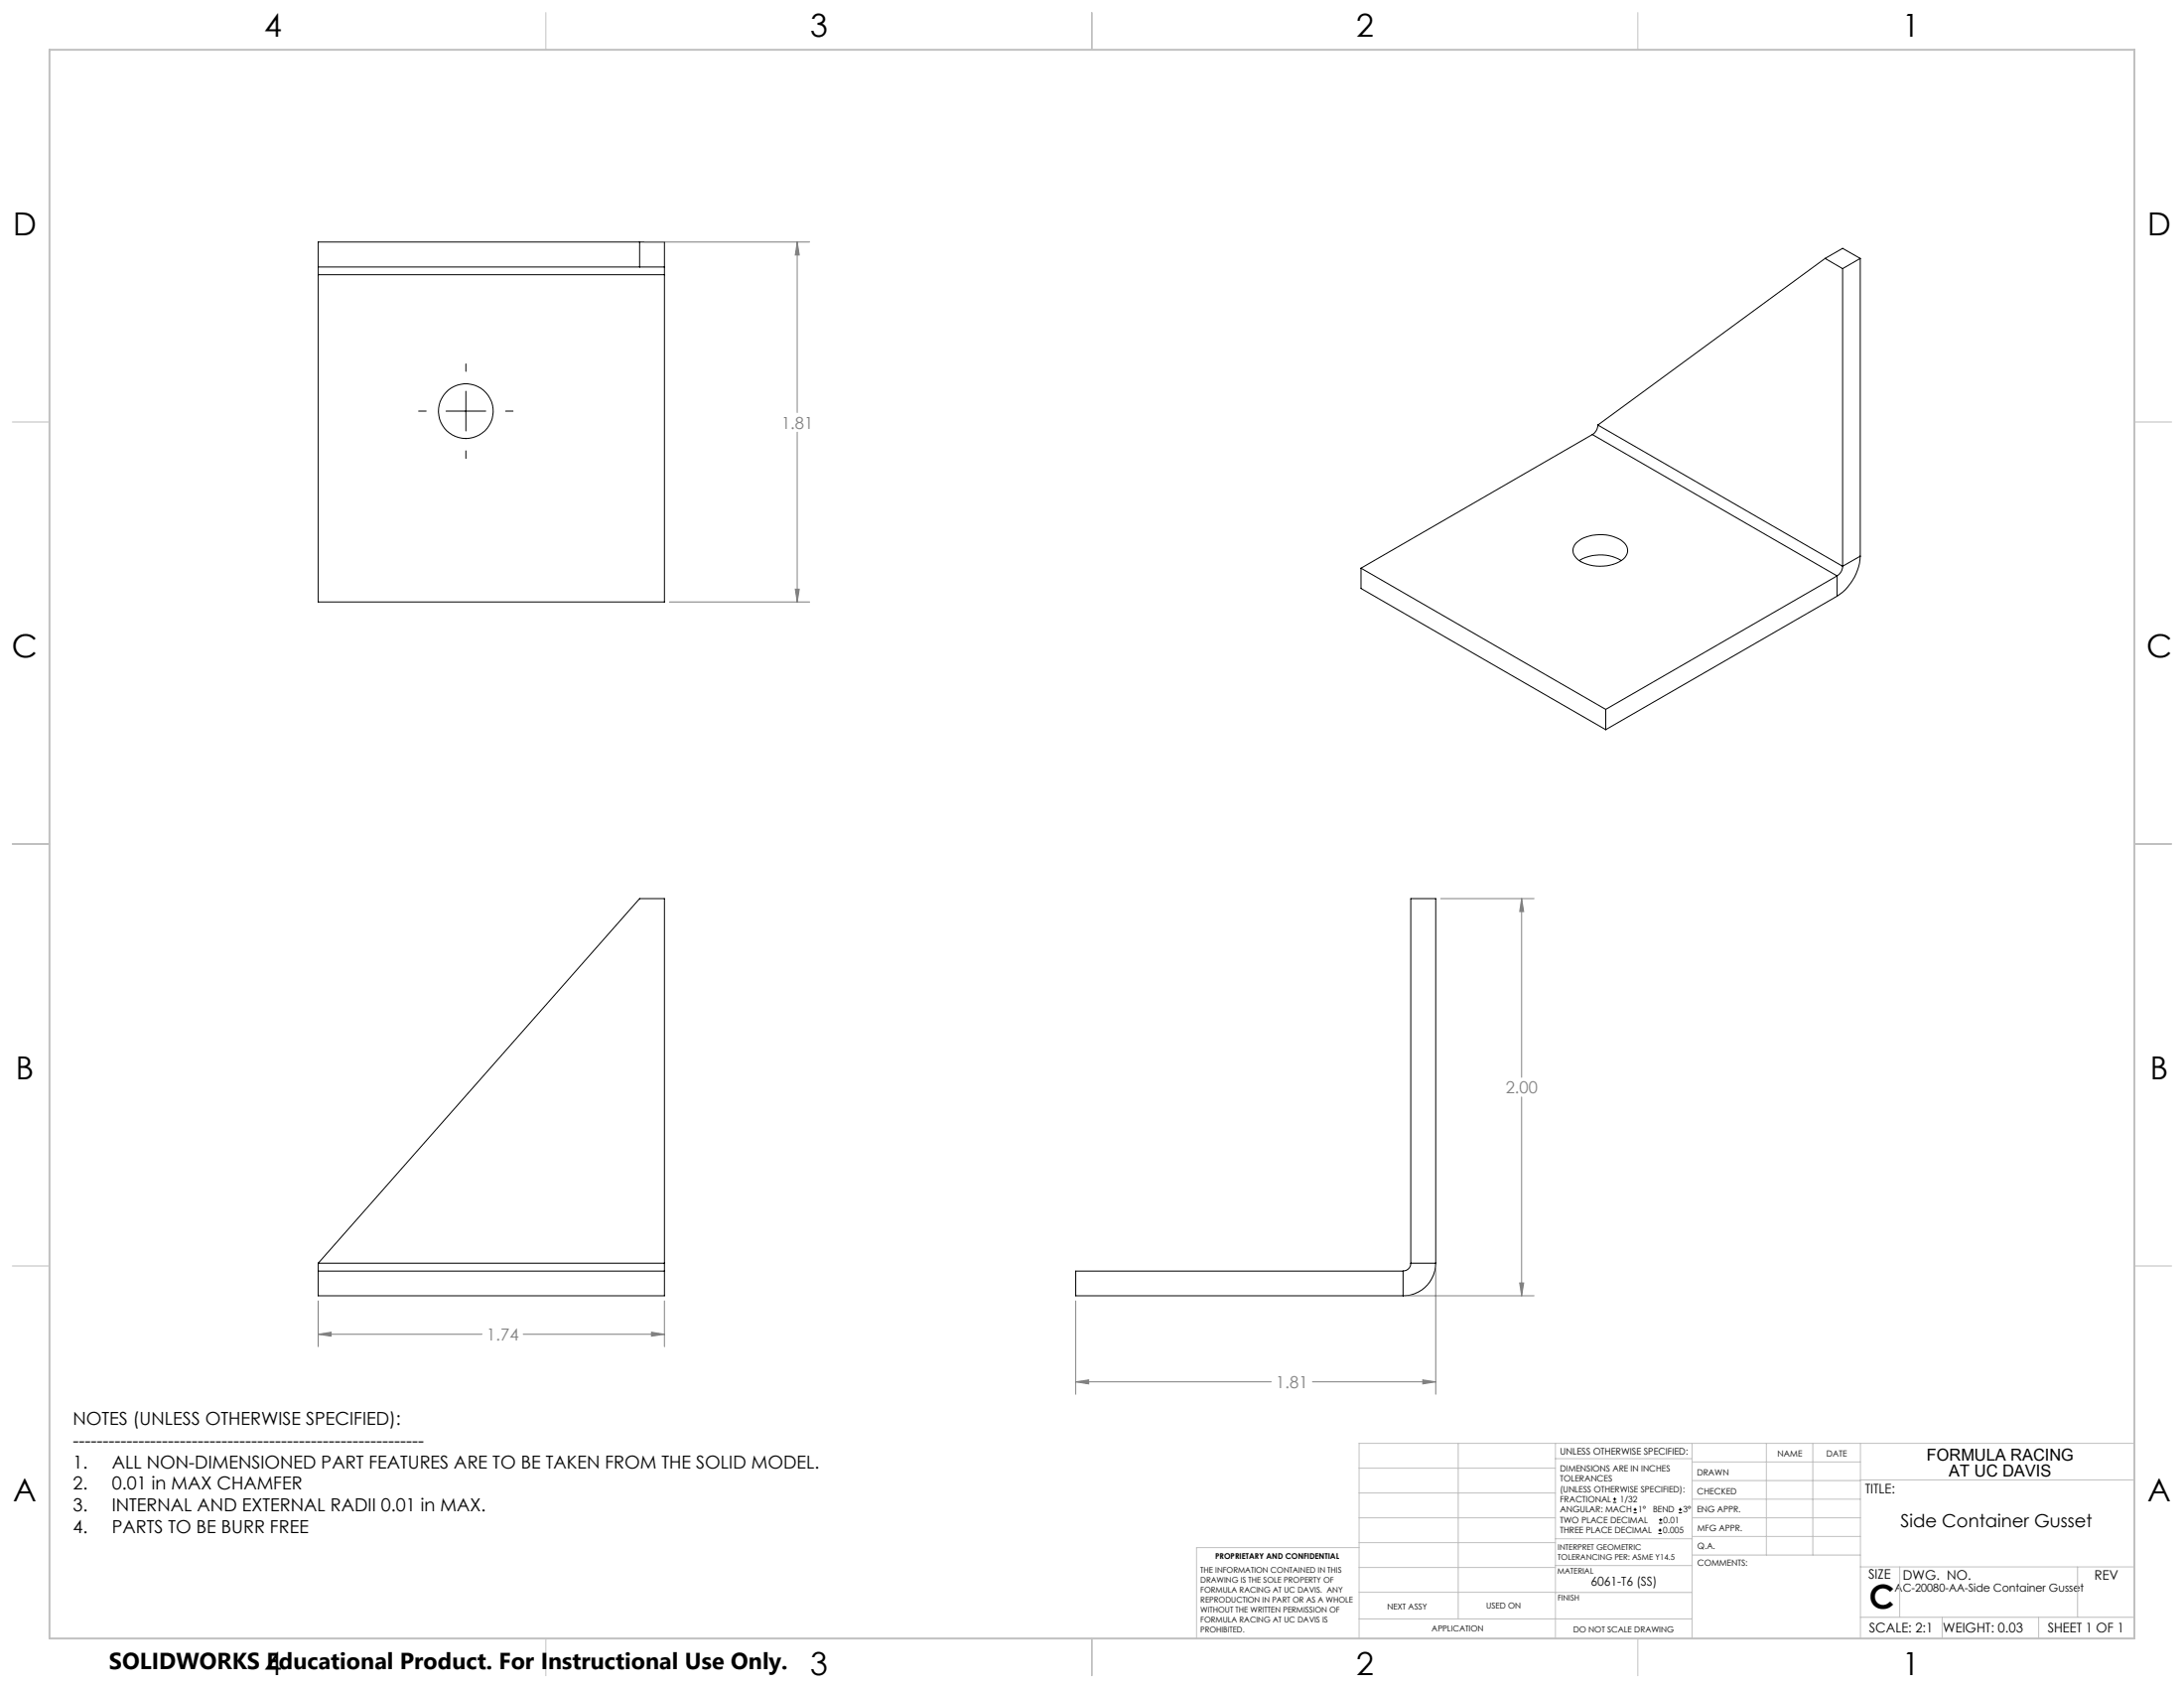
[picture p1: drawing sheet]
<svg xmlns="http://www.w3.org/2000/svg" width="559mm" height="432mm" viewBox="0 0 559 432" stroke-linecap="round" stroke-linejoin="round" font-family="sans-serif">
<g fill="none" stroke="#000" stroke-width=".25">
<path d="M81.4 68.3v2M81.4 68.3v-6.4h88.6v6.4M81.4 70.3v83.7h88.6v-83.7M81.4 68.3h88.6M81.4 70.3h88.6M163.7 61.9v6.4M170 68.3v2M467 66.1l4.5 2.6M467 66.1l-58.2 42.6M467 66.1l4.5-2.6 4.5 2.6M471.5 68.7v76.2M476 66.1l-4.5 2.6"/>
<path d="M476 66.1v76.2M119.2 93.1v1.9M107.1 105.2h1.9M114.1 105.2h10.2M119.2 100.1v10.1M119.2 115.3v2M129.4 105.2h1.9M407.4 111.2l-59.2 34.1M407.4 111.2l62.6 36.1M408.8 108.7a2.97 2.97 0 0 1-1.4 2.5M408.8 108.7l62.7 36.2M403.3 138.9a10 10 0 0 1 12.4 .1 2.95 2.95 0 0 1-1.5 4.8 10.3 10.3 0 0 1-10.8-1 2.62 2.62 0 0 1-.1-3.9z"/>
<path d="M348.2 145.3v5.2l62.6 36.2M348.2 145.3l62.6 36.2M404.1 143.4a10.7 10.7 0 0 1 10.7 0M470 147.3l-59.2 34.2M470 152.5l-59.2 34.2M470 147.3v5.2M471.5 144.9a2.97 2.97 0 0 1-1.5 2.4M476 142.3a13 13 0 0 1-6 10.2M476 142.3l-4.5 2.6M410.8 181.5v5.2M81.4 323.1v2.1M81.4 325.2v6.3h88.6v-6.3"/>
<path d="M81.4 325.2h88.6M81.4 323.1l82.3-93.2h6.3v93.2M81.4 323.1h88.6M170 323.1v2.1M359 325.2h-83.8v6.3h83.8M359 325.2v6.3M361 323.1a1.99 1.99 0 0 1-2 2.1M361 323.1h6.3M361 323.1v-93.2h6.3v93.2M367.3 323.1a8.3 8.3 0 0 1-8.3 8.4M412.7 384.3h.9M412.7 383.5h.9"/>
<path d="M413.1 383.1v.8M418 387h.8M418 386.2h.8M418.4 385.7v.9M424.3 392.3h.9M424.3 391.4h.9M424.5 389.6h.8M424.5 388.8h.8M424.7 391v.9M424.9 388.4v.8M429.5 387h.9M429.5 386.2h.9"/>
<path d="M429.9 385.7v.9"/>
<circle cx="119.2" cy="105.2" r="7"/>
</g>
<g fill="none" stroke="#808080" stroke-width=".25">
<path d="M164.9 61.9h42.3M204 61.9l.5 3.3h-1zM204 61.9v43.6M204 110.6v43.4M171.3 154h35.9M203.5 150.7h1l-.5 3.3zM368.6 229.9h23.9M389.3 229.9l.6 3.3h-1.1zM389.3 229.9v45.7M389.3 280.6v50.9M81.4 332.8v11.7M170 332.8v11.7"/>
<path d="M275.2 332.8v23.9M360.3 331.5h32.2M367.3 324.4v32.3M388.8 328.2h1.1l-.6 3.3zM81.4 341.3l3.3-.5v1zM81.4 341.3h41.9M133.9 341.3h36.1M166.7 340.8l3.3 .5-3.3 .5zM275.2 353.5l3.4-.5v1zM275.2 353.5h50.1M335.8 353.5h31.5M364 353l3.3 .5-3.3 .5z"/>
</g>
<g fill="none" stroke="#c0c0c0" stroke-width=".25">
<path d="M139.7 3.2v9.5M279.4 3.2v9.5M419.1 3.2v9.5M3.1 107.9h9.6M546.1 107.9h9.5M3.1 215.9h9.6M546.1 215.9h9.5M3.1 323.8h9.6M546.1 323.8h9.5M347.7 375.6h50.3M373.1 369.2v44.9M398 369.2v49.9"/>
<path d="M398 373.1h34.9M432.9 369.2v49.9M432.9 378.7h43.1M432.9 374h43.1M451.9 369.2v28.6M463.8 369.2v28.6M476 369.2v49.9M476 378.6h70.1M546.1 369.2h-198.4v49.9M347.7 394.6h50.3M347.7 388.3h50.3M347.7 381.9h50.3"/>
<path d="M347.7 395.9h-41.6v23.2M398 393.6h35M432.9 383.5h43.1M432.9 388.3h43.1M432.9 393h43.1M433 397.8h43M139.7 419.1v9.6M279.4 419.1v9.6M347.7 414.1h85.2M347.7 401h50.3M347.7 407.3h50.3M398 407.4h34.9"/>
<path d="M398 400.5h35M419.1 419.1v9.6M476 413.7h70.1M476 400.8h70.1M486.1 400.8v12.9M496.9 413.7v5.4M521.6 413.7v5.4M531.6 400.8v12.9"/>
</g>
<path d="M12.7 12.7h533.4v406.4h-533.4z" fill="none" stroke="#c0c0c0" stroke-width=".5"/>
<path d="M81.4 341.3l3.3-.5v1zM166.7 340.8l3.3 .5-3.3 .5zM204 61.9l.5 3.3h-1zM203.5 150.7h1l-.5 3.3zM275.2 353.5l3.4-.5v1zM364 353l3.3 .5-3.3 .5zM388.8 328.2h1.1l-.6 3.3zM389.3 229.9l.6 3.3h-1.1z" fill="#808080"/>
<text font-size="8.5" x="478.3" y="411.4">C</text>
<g font-size="8.1">
<text x="67.6" y="9.3">4</text>
<text x="207.3" y="9.3">3</text>
<text x="347" y="9.3">2</text>
<text x="486.7" y="9.3">1</text>
<text x="3.3" y="60.1">D</text>
<text x="549.4" y="60.1">D</text>
<text x="3" y="168">C</text>
<text x="549.1" y="168">C</text>
<text x="4" y="276">B</text>
<text x="550.1" y="276">B</text>
<text x="3.3" y="383.9">A</text>
<text x="549.4" y="383.9">A</text>
<text x="67.6" y="428.4">4</text>
<text x="207.3" y="428.4">3</text>
<text x="347" y="428.4">2</text>
<text x="486.7" y="428.4">1</text>
</g>
<text font-size="5.9" x="27.9" y="427">SOLIDWORKS Educational Product. For Instructional Use Only.</text>
<g font-size="4.6">
<text x="18.6" y="364.4">NOTES (UNLESS OTHERWISE SPECIFIED):</text>
<text x="18.6" y="370">-----------------------------------------------------------</text>
<text x="18.6" y="375.5">1.</text>
<text x="28.6" y="375.5">ALL NON-DIMENSIONED PART FEATURES ARE TO BE TAKEN FROM THE SOLID MODEL.</text>
<text x="18.6" y="381.1">2.</text>
<text x="28.6" y="381.1">0.01 in MAX CHAMFER</text>
<text x="18.6" y="386.7">3.</text>
<text x="28.6" y="386.7">INTERNAL AND EXTERNAL RADII 0.01 in MAX.</text>
<text x="18.6" y="392.3">4.</text>
<text x="28.6" y="392.3">PARTS TO BE BURR FREE</text>
<text x="486.3" y="390.7">Side Container Gusset</text>
</g>
<g font-size="4.2" fill="#808080">
<text x="199.9" y="109.6">1.81</text>
<text x="385.2" y="279.7">2.00</text>
<text x="124.5" y="342.9">1.74</text>
<text x="326.5" y="355.1">1.81</text>
</g>
<g font-size="4.2">
<text x="493" y="373.5">FORMULA RACING</text>
<text x="498.7" y="377.8">AT UC DAVIS</text>
</g>
<g font-size="3.4">
<text x="477.2" y="381.9">TITLE:</text>
<text x="478.1" y="404">SIZE</text>
<text x="486.9" y="404">DWG. NO.</text>
<text x="535.9" y="404.1">REV</text>
<text x="478.2" y="417.6">SCALE: 2:1</text>
<text x="497.1" y="417.7">WEIGHT: 0.03</text>
<text x="523.9" y="417.6">SHEET 1 OF 1</text>
</g>
<text font-size="3.2" x="407" y="405.7">6061-T6 (SS)</text>
<text font-size="2.8" x="484.8" y="407.2">AC-20080-AA-Side Container Gusset</text>
<text font-size="2.4" x="399.2" y="372.1">UNLESS OTHERWISE SPECIFIED:</text>
<g font-size="2.2">
<text x="399.2" y="376.4">DIMENSIONS ARE IN INCHES</text>
<text x="434.2" y="377.3">DRAWN</text>
<text x="454.8" y="372.5">NAME</text>
<text x="467.3" y="372.6">DATE</text>
<text x="399.2" y="379">TOLERANCES</text>
<text x="399.2" y="381.7">(UNLESS OTHERWISE SPECIFIED):</text>
<text x="434.3" y="382.2">CHECKED</text>
<text x="399.2" y="384.3">FRACTIONAL</text>
<text x="399.2" y="387">ANGULAR: MACH</text>
<text x="399.2" y="389.6">TWO PLACE DECIMAL</text>
<text x="414.5" y="384.3">1/32</text>
<text x="419.1" y="387">1°</text>
<text x="422.9" y="387">BEND</text>
<text x="425.6" y="389.6">0.01</text>
<text x="430.6" y="387">3°</text>
<text x="434.2" y="386.8">ENG APPR.</text>
<text x="399.2" y="392.3">THREE PLACE DECIMAL</text>
<text x="425.5" y="392.3">0.005</text>
<text x="434.3" y="391.6">MFG APPR.</text>
<text x="434.3" y="396.3">Q.A.</text>
<text x="434.3" y="400.5">COMMENTS:</text>
</g>
<g font-size="2.1">
<text x="354.9" y="411.6">NEXT ASSY</text>
<text x="380.3" y="411.6">USED ON</text>
<text x="366.3" y="417.4">APPLICATION</text>
<text x="402.5" y="417.5">DO NOT SCALE DRAWING</text>
</g>
<g font-size="2">
<text x="310.9" y="398.8">PROPRIETARY AND CONFIDENTIAL</text>
<text x="398.6" y="396.5">INTERPRET GEOMETRIC</text>
<text x="398.6" y="399">TOLERANCING PER: ASME Y14.5</text>
<text x="307.2" y="402.4">THE INFORMATION CONTAINED IN THIS</text>
<text x="307.2" y="404.9">DRAWING IS THE SOLE PROPERTY OF</text>
<text x="307.2" y="407.5">FORMULA RACING AT UC DAVIS. ANY</text>
<text x="398.5" y="402.6">MATERIAL</text>
<text x="307.2" y="410">REPRODUCTION IN PART OR AS A WHOLE</text>
<text x="307.2" y="412.5">WITHOUT THE WRITTEN PERMISSION OF</text>
<text x="398.5" y="409.4">FINISH</text>
<text x="307.2" y="415">FORMULA RACING AT UC DAVIS IS</text>
<text x="307.2" y="417.6">PROHIBITED.</text>
</g>
</svg>
